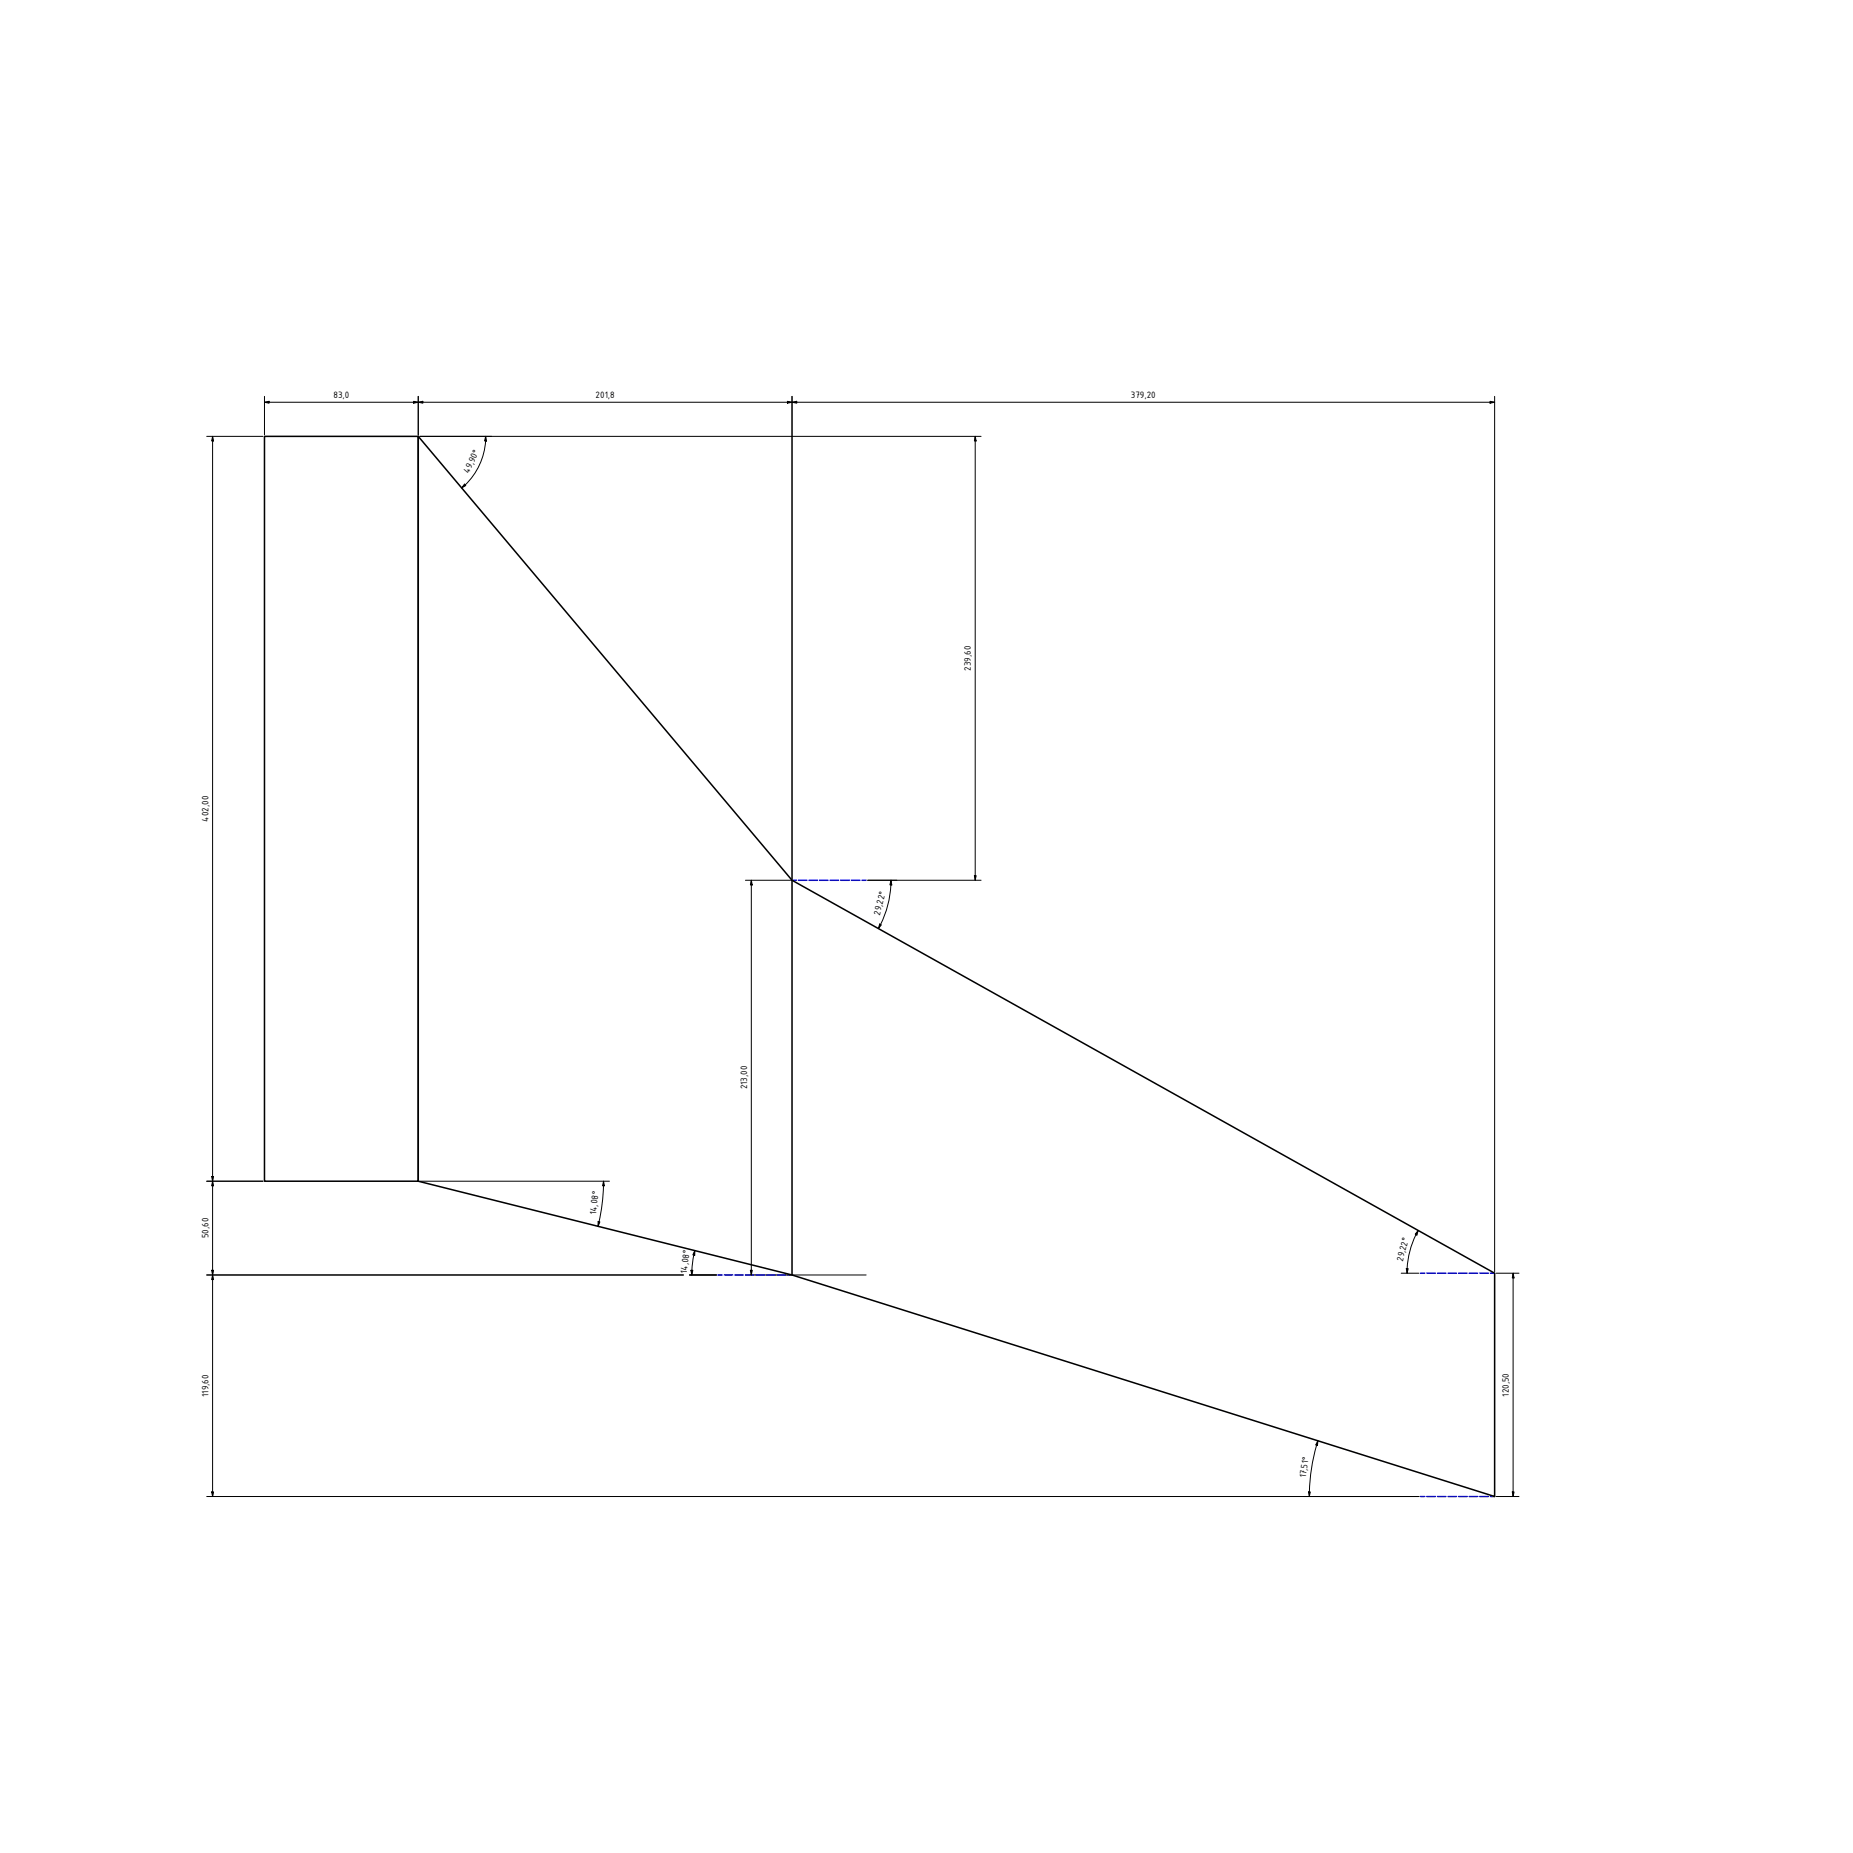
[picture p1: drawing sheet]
<svg xmlns="http://www.w3.org/2000/svg" width="1000mm" height="1000mm" viewBox="0 0 1000 1000" stroke-linecap="round" stroke-linejoin="round" font-family="sans-serif">
<!-- layer: Copy (1) of 0 -->
<g fill="none" stroke="#00f" stroke-width=".83">
<path d="M427 475h3M431 475h4M437 475h4M442 475h5M448 475h5M454 475h4M459 475h5M465 475h2M387 688h3M391 688h4M397 688h4M402 688h5"/>
<path d="M408 688h5M414 688h4M419 688h5M425 688h2M767 687h2M770 687h5M776 687h4M782 687h4M787 687h5M793 687h5M799 687h4M804 687h3"/>
<path d="M767 808h2M770 808h5M776 808h4M782 808h4M787 808h5M793 808h5M799 808h4M804 808h3"/>
</g>
<!-- layer: 0 -->
<path d="M427 688h40" fill="none" stroke="#000" stroke-width=".54"/>
<!-- layer: black -->
<path d="M143 236h83v402h-83zM427 475v213l-201-50v-402l201 239 380 212v121l-380-120" fill="none" stroke="#000" stroke-width=".83"/>
<!-- layer: Dimension (ISO) -->
<g fill="none" stroke="#000" stroke-width=".54">
<path d="M143 217h2v1zM143 217h664M143 214v21M223 217h3l-3 1zM226 217h2v1zM226 214v21M425 217h2l-2 1zM427 217h3v1zM427 214v260M804 217h3l-3 1zM807 214v472M112 236h30"/>
<path d="M115 236v2h-1zM115 236v572M227 236h303M262 238a36 36 0 0 1-11 24M262 236l1 2h-1zM262 236v2M526 236l1 2h-1zM526 236v239M251 261v1l-2 1zM251 262l-2 1M402 475h25M406 475v3h-1z"/>
<path d="M406 475v213M468 475h62M481 475v3h-1zM481 475a53 53 0 0 1-7 26M526 473h1l-1 2zM475 499h1l-2 2zM112 638h30M114 635h1v3zM115 638v2h-1zM227 638h102M326 638v2h-1zM326 638v2"/>
<path d="M323 659l1 1-1 2zM326 640l-1 11-2 11M375 675v2h-1zM375 675l-1 6-1 7M765 664v3l-1-1zM765 664l-4 10-2 11M112 688h257M114 686h1v2zM115 688v3h-1zM372 688h15M373 686h1l-1 2zM402 688h25"/>
<path d="M405 686h1v2zM756 687h10M759 685h1l-1 2zM760 685l-1 2M808 687h12M817 687v3h-1zM817 687v121M711 778v2h-1zM711 778a101 101 0 0 0-4 30M112 808h654M114 805h1v3zM706 805h1v3z"/>
<path d="M808 808h12M816 805h1v3z"/>
</g>
<g fill="#000">
<path d="M143 217h2v1zM223 217h3l-3 1zM226 217h2v1zM425 217h2l-2 1zM427 217h3v1zM804 217h3l-3 1zM115 236v2h-1zM262 236l1 2h-1zM526 236l1 2h-1zM251 261v1l-2 1zM406 475v3h-1zM481 475v3h-1z"/>
<path d="M526 473h1l-1 2zM475 499h1l-2 2zM114 635h1v3zM115 638v2h-1zM323 659l1 1-1 2zM326 638v2h-1zM375 675v2h-1zM765 664v3l-1-1zM114 686h1v2zM115 688v3h-1zM373 686h1l-1 2zM405 686h1v2z"/>
<path d="M759 685h1l-1 2zM817 687v3h-1zM711 778v2h-1zM114 805h1v3zM706 805h1v3zM816 805h1v3z"/>
</g>
<g font-size="5.4">
<text x="180" y="215">83,0</text>
<text x="321" y="215">201,8</text>
<text x="610" y="215">379,20</text>
<text x="253" y="256" transform="rotate(-65 253 256)">49,90°</text>
<text x="524" y="362" transform="rotate(-90 524 362)">239,60</text>
<text x="112" y="443" transform="rotate(-90 112 443)">402,00</text>
<text x="475" y="494" transform="rotate(-76 475 494)">29,22°</text>
<text x="403" y="588" transform="rotate(-90 403 588)">213,00</text>
<text x="322" y="656" transform="rotate(-83 322 656)">14,08°</text>
<text x="112" y="668" transform="rotate(-90 112 668)">50,60</text>
<text x="757" y="681" transform="rotate(-76 757 681)">29,22°</text>
<text x="371" y="688" transform="rotate(-83 371 688)">14,08°</text>
<text x="112" y="754" transform="rotate(-90 112 754)">119,60</text>
<text x="814" y="754" transform="rotate(-90 814 754)">120,50</text>
<text x="705" y="798" transform="rotate(-81 705 798)">17,51°</text>
</g>
</svg>
